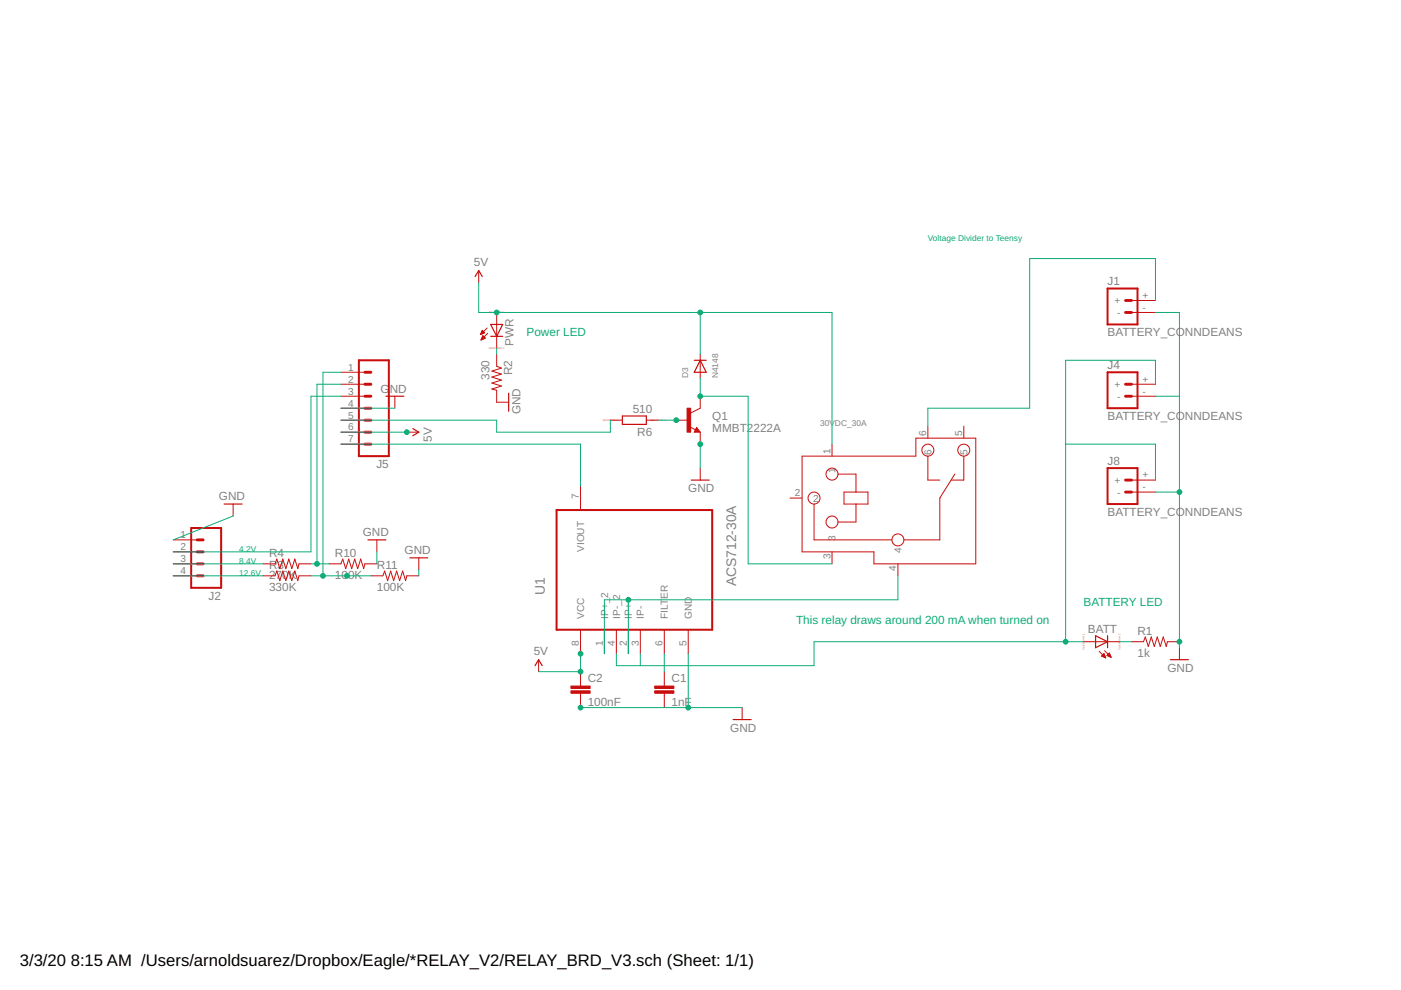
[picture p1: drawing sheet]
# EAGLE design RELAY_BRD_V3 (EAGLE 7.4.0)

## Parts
30VDC_30A  RELAY-SLA-05VDC-SL-C  [6P-19.8H]
BATT  LED_E  [LED_1206]
C1  1nF  CAP1206  [1206]
C2  100nF  CAP1206  [1206]
D3  N4148  DIODEDO-1N4148  [DO-1N4148]
J1  BATTERY_CONNDEANS  [DEANS]
J2  M04POLAR  [MOLEX-1X4]
J4  BATTERY_CONNDEANS  [DEANS]
J5  M07LOCK_LONGPADS  [1X07_LOCK_LONGPADS]
J8  BATTERY_CONNDEANS  [DEANS]
PWR  LED_E  [LED_1206]
Q1  MMBT2222A  TRANSISTOR_NPNMMBT2222A  [SOT23-3]
R1  1k  RESISTOR1206  [1206]
R2  330  RESISTOR1206  [1206]
R3  330K  RESISTOR1206  [1206]
R4  270K  RESISTOR1206  [1206]
R6  510  RR1206  [R1206]
R10  100K  RESISTOR1206  [1206]
R11  100K  RESISTOR1206  [1206]
U1  ACS712-30A  ACS712ELCTR-20A-T  [SOIC127P600X175-8N]

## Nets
5V: 30VDC_30A.1 C2.1 D3.C J5.6 PWR.A U1.8(VCC)
11.1V_BATTERY: 30VDC_30A.6 J1.+
CURRENT_SENSE: J5.7 U1.7(VIOUT)
GND: C1.2 C2.2 J1.- J2.1 J4.- J5.4 J8.- Q1.2(E) R1.2 R2.2 R10.2 R11.2 U1.5(GND)
N$19: BATT.C R1.1
N$20: J5.5 R6.2
N$21: PWR.C R2.1
N$22: Q1.1(B) R6.1
N$23: 30VDC_30A.3 D3.A Q1.3(C)
N$24: J2.4 R3.1
N$26: BATT.A J4.+ J8.+ U1.3(IP-) U1.4(IP-_2)
N$27: J2.3 R4.1
N$68: C1.1 U1.6(FILTER)
N$69: J2.2 J5.3
N$70: 30VDC_30A.4 U1.1(IP+_2) U1.2(IP+)
N$84: J5.2 R4.2 R10.1
N$85: J5.1 R3.2 R11.1
Unconnected: 30VDC_30A.2 30VDC_30A.5

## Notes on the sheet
- Voltage Divider to Teensy
- Power LED
- 4.2V
- 8.4V
- 12.6V
- BATTERY LED
- This relay draws around 200 mA when turned on

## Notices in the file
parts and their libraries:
SparkFun-Connectors: Licensing: Creative Commons ShareAlike 4.0 International - https://creativecommons.org/licenses/by-sa/4.0
